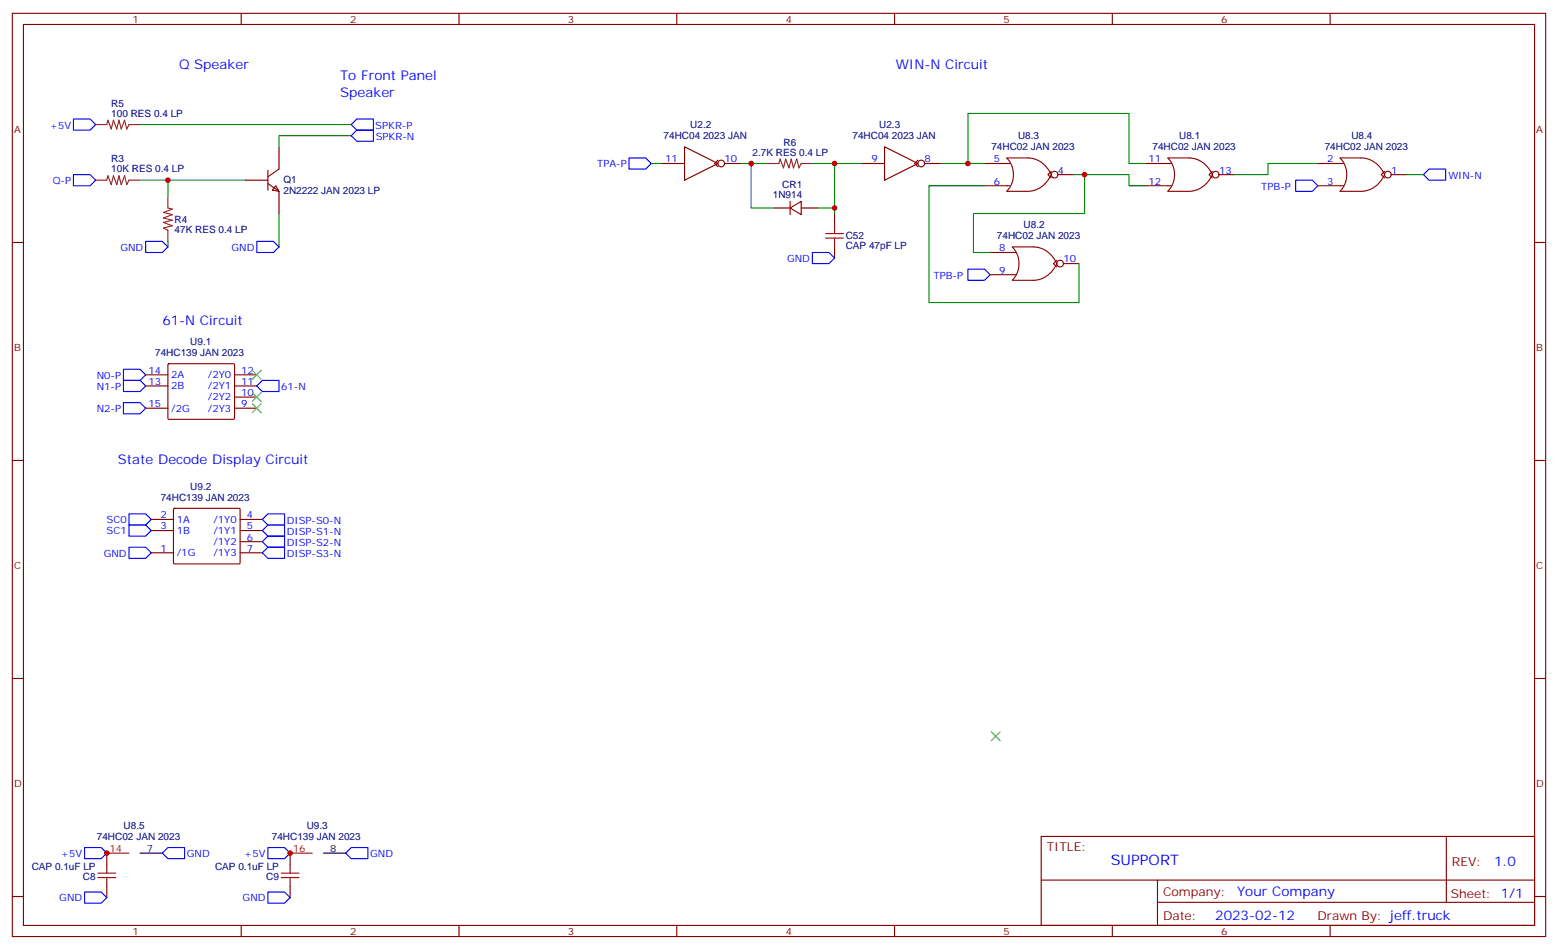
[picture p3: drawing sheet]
<svg xmlns="http://www.w3.org/2000/svg" width="495mm" height="301mm" viewBox="0 0 495 301" stroke-linecap="round" stroke-linejoin="round" font-family="sans-serif">
<g fill="none" stroke="#870000" stroke-width=".35">
<path d="M3.9 4.2h486.8v292.8h-486.8zM7.4 7.8h479.8v285.7h-479.8zM76.6 4.2v3.6M145.7 4.2v3.6M214.9 4.2v3.6M284 4.2v3.6M353.2 4.2v3.6M422.3 4.2v3.6M3.9 76.9h3.5M487.2 76.9h3.5M3.9 146h3.5M487.2 146h3.5"/>
<path d="M3.9 215.2h3.5M487.2 215.2h3.5M330.6 265.3h156.6v28.2h-156.6zM330.6 279.1h156.5M367.5 279.1v14.1M459.2 265.3v20.9M3.9 284.3h3.5M76.6 293.5v3.5M145.7 293.5v3.5M214.9 293.5v3.5M284 293.5v3.5M353.2 293.5v3.5"/>
<path d="M367.5 286.2h119.6M422.3 293.5v3.5M487.2 284.3h3.5"/>
</g>
<path d="M44.5 39.5h67M44.5 57.1h33.5M53.3 57.1v5.3M111.5 43h-22.9v3.6M53.3 76.6v1.7M88.6 67.7v10.6" fill="none" stroke="#008700" stroke-width=".35"/>
<path d="M30.4 39.5h3.5l.4-1.4 1 2.8 .7-2.8 1.1 2.8 .7-2.8 .7 2.8 1-2.8 .8 2.8 .7-1.4h3.5M30.4 57.1h3.5l.4-1.4 1 2.9 .7-2.9 1.1 2.9 .7-2.9 .7 2.9 1-2.9 .8 2.9 .7-1.5h3.5M53.3 62.4v3.6l1.4 .3-2.8 1.1 2.8 .7-2.8 1 2.8 .7-2.8 .8 2.8 1-2.8 .7 1.4 .7v3.6" fill="none" stroke="#8c2424" stroke-width=".35"/>
<path d="M23.3 37.7h5.3l1.8 1.8-1.8 1.8h-5.3zM46.2 76.6h5.3l1.8 1.7-1.8 1.8h-5.3zM81.5 76.6h5.3l1.8 1.7-1.8 1.8h-5.3z" fill="none" stroke="#00f" stroke-width=".35"/>
<path d="M87.5 58.9l1.1 1.8-2.1-.4z" fill="#fff" stroke="#870000" stroke-width=".35"/>
<g fill="none" stroke="#870000" stroke-width=".35">
<path d="M78 57.1h7.1M85.1 58.2l3.5 2.5v7M85.1 54v6.3M88.6 46.6v7l-3.5 2.5M312.6 51.9h8.1M312.6 58.9h8.1M319.7 50.1h6.7a8.4 8.4 0 0 1 7.4 5.3 8.4 8.4 0 0 1-7.4 5.3h-6.7a7.6 7.6 0 0 0-.1-10.6M333.8 54.3l-1.1 1.1 1.1 1M335.9 55.4h4.9M363.7 51.9h8.2M363.7 58.9h8.2M370.8 50.1a7.5 7.5 0 0 1 0 10.5"/>
<path d="M370.8 50.1h6.7a8.4 8.4 0 0 1 7.4 5.3 8.4 8.4 0 0 1-7.4 5.3h-6.7M384.9 54.3l-1 1.1 1 1M387 55.4h5M418.4 51.9h8.1M418.4 58.9h8.1M425.5 50.1h6.7a8.4 8.4 0 0 1 7.4 5.3 8.4 8.4 0 0 1-7.4 5.3h-6.7a7.6 7.6 0 0 0 0-10.6M439.6 54.3l-1.1 1.1 1.1 1M441.7 55.4h5M245.6 66h5.3M250.9 66l3.5-2.1v4.2zM250.9 63.9v4.2M254.4 66h5.3"/>
<path d="M265 67.7v3.6M265 78.3v3.5M321.4 78.3h6.7a8.4 8.4 0 0 1 7.4 5.3 8.4 8.4 0 0 1-7.4 5.3h-6.7a7.6 7.6 0 0 0 0-10.6zM314.4 80.1h8.1M314.4 87.1h8.1M335.5 82.5l-1 1.1 1 1.1M337.6 83.6h5M46.2 118.9h7.1M53.4 115.5l.3-.1h20.6l.2 .3-.1 17.1-.3 .2-20.6-.1-.2-.3zM74.5 118.9h7M46.2 129.5h7.1M46.2 122.4h7.1"/>
<path d="M74.5 129.5h7M74.5 122.4h7M74.5 125.9h7M48 164.7h7.1M48 175.3h7.1M48 168.3h7.1M55.1 161.4l.3-.2 20.7 .1 .1 .3v17.1l-.3 .2-20.7-.1-.1-.3zM76.2 164.7h7.1M76.2 175.3h7.1M76.2 168.3h7.1M76.2 171.8h7.1M33.9 270.6v3.5"/>
<path d="M92.1 270.6v3.5M33.9 281.2v3.5M92.1 281.2v3.5"/>
<circle cx="334.8" cy="55.4" r="1.06"/>
<circle cx="386" cy="55.4" r="1.06"/>
<circle cx="440.7" cy="55.4" r="1.06"/>
<circle cx="336.6" cy="83.6" r="1.06"/>
</g>
<g fill="none" stroke="#00f" stroke-width=".35">
<path d="M113.3 37.7h5.3v3.6h-5.3l-1.8-1.8zM23.3 55.4h5.3l1.8 1.7-1.8 1.8h-5.3zM113.3 41.3h5.3v3.5h-5.3l-1.8-1.8zM199.7 50.1h5.3l1.8 1.8-1.8 1.7h-5.3zM411.4 57.1h5.3l1.7 1.8-1.7 1.8h-5.3zM451.9 55.4l1.8-1.8h5.3v3.5h-5.3zM257.9 80.1h5.3l1.8 1.7-1.8 1.8h-5.3zM307.3 85.4h5.3l1.8 1.7-1.8 1.8h-5.3zM39.2 117.1h5.3l1.7 1.8-1.7 1.7h-5.3zM39.2 120.6h5.3l1.7 1.8-1.7 1.8h-5.3zM39.2 127.7h5.3l1.7 1.8-1.7 1.7h-5.3zM81.5 122.4l1.8-1.8h5.3v3.6h-5.3z"/>
<path d="M41 173.6h5.2l1.8 1.7-1.8 1.8h-5.2zM41 166.5h5.2l1.8 1.8-1.8 1.7h-5.2zM41 163h5.2l1.8 1.7-1.8 1.8h-5.2zM83.3 168.3l1.8-1.8h5.2v3.5h-5.2zM83.3 171.8l1.8-1.8h5.2v3.6h-5.2zM83.3 175.3l1.8-1.7h5.2v3.5h-5.2zM85.1 163h5.2v3.5h-5.2l-1.8-1.8zM26.8 268.8h5.3l1.8 1.8-1.8 1.7h-5.3zM51.5 270.6l1.8-1.8h5.3v3.5h-5.3zM85.1 268.8h5.2l1.8 1.8-1.8 1.7h-5.2zM109.7 270.6l1.8-1.8h5.3v3.5h-5.3zM26.8 282.9h5.3l1.8 1.8-1.8 1.8h-5.3z"/>
<path d="M85.1 282.9h5.2l1.8 1.8-1.8 1.8h-5.2z"/>
</g>
<path d="M243.8 51.9h3.5l.4-1.5 1 2.9 .7-2.9 1.1 2.9 .7-2.9 .7 2.9 1.1-2.9 .7 2.9 .7-1.4h3.5" fill="none" stroke="#8c2424" stroke-width=".35"/>
<path d="M262.1 75.5h5.7M262.1 74.1h5.7M265 71.3v2.8M265 75.5v2.8M31.1 276.9h5.6M31.1 278.3h5.6M33.9 274.1v2.8M33.9 278.3v2.9M89.3 276.9h5.6M89.3 278.3h5.6M92.1 274.1v2.8M92.1 278.3v2.9" fill="none" stroke="#a10000" stroke-width=".35"/>
<g fill="none" stroke="#008700" stroke-width=".35">
<path d="M206.8 51.9h3.5M235 51.9h8.8M238.5 51.9v14.1h7.1M257.9 51.9h7.1v15.8M265 51.9h8.8M298.5 51.9h14.1M307.3 51.9v-15.9h51.2v15.9h5.2M312.6 58.9h-17.6v37.1h47.6v-12.4M340.8 55.4h17.7v3.5h5.2M344.3 55.4v12.3h-35.2v12.4h5.3M418.4 51.9h-15.8v3.5h-10.6M446.7 55.4h5.2"/>
<path d="M259.7 66h5.3"/>
</g>
<path d="M44.5 270.6h7M102.7 270.6h7" fill="none" stroke="#000" stroke-width=".35"/>
<path d="M33.9 270.6h7.1M92.1 270.6h7.1" fill="none" stroke="#f00" stroke-width=".35"/>
<path d="M80.1 117.5l2.8 2.8M82.9 117.5l-2.8 2.8M80.1 124.5l2.8 2.9M80.1 128.1l2.8 2.8M82.9 124.5l-2.8 2.9M82.9 128.1l-2.8 2.8M314.7 232.1l2.8 2.9M317.5 232.1l-2.8 2.9" fill="none" stroke="#3c3" stroke-width=".35"/>
<g fill="#c00">
<circle cx="53.3" cy="57.1" r=".88"/>
<circle cx="238.5" cy="51.9" r=".88"/>
<circle cx="265" cy="51.9" r=".88"/>
<circle cx="33.9" cy="270.6" r=".88"/>
<circle cx="307.3" cy="51.9" r=".88"/>
<circle cx="265" cy="66" r=".88"/>
<circle cx="92.1" cy="270.6" r=".88"/>
<circle cx="344.3" cy="55.4" r=".88"/>
</g>
<g fill="none" stroke="#870000" stroke-width=".35">
<path d="M210.3 51.9h7M217.3 46.6l10.6 5.3-10.6 5.2zM227.9 50.8l-1 1.1 1 1M230 51.9h5M273.8 51.9h7M280.8 46.6l10.6 5.3-10.6 5.2zM291.4 50.8l-1 1.1 1 1M293.5 51.9h5"/>
<circle cx="229" cy="51.9" r="1.06"/>
<circle cx="292.5" cy="51.9" r="1.06"/>
</g>
<text font-size="4.6" fill="#00f" x="352.7" y="274.3">SUPPORT</text>
<g font-size="4.2" fill="#00f">
<text x="56.8" y="21.9">Q Speaker</text>
<text x="284.4" y="21.9">WIN-N Circuit</text>
<text x="108" y="25.4">To Front Panel</text>
<text x="108" y="30.7">Speaker</text>
<text x="51.5" y="103">61-N Circuit</text>
<text x="37.4" y="147.1">State Decode Display Circuit</text>
<text x="474.4" y="274.5">1.0</text>
<text x="392.8" y="284.1">Your Company</text>
<text x="385.8" y="291.9">2023-02-12</text>
</g>
<g font-size="3.9" fill="#800">
<text x="332.4" y="269.9">TITLE:</text>
<text x="461" y="274.5">REV:</text>
<text x="369.3" y="284.1">Company:</text>
<text x="460.6" y="284.7">Sheet: 1/1</text>
<text x="369.3" y="291.7">Date:</text>
<text x="418.3" y="291.8">Drawn By: jeff.truck</text>
</g>
<g font-size="3.2" fill="#800">
<text x="42" y="7.2">1</text>
<text x="111.2" y="7.2">2</text>
<text x="180.3" y="7.2">3</text>
<text x="249.4" y="7.2">4</text>
<text x="318.6" y="7.2">5</text>
<text x="387.7" y="7.2">6</text>
<text x="4.4" y="42.3">A</text>
<text x="487.8" y="42.3">A</text>
<text x="4.4" y="111.5">B</text>
<text x="487.8" y="111.5">B</text>
<text x="4.4" y="180.6">C</text>
<text x="487.8" y="180.6">C</text>
<text x="4.4" y="249.8">D</text>
<text x="487.8" y="249.8">D</text>
<text x="42" y="296.5">1</text>
<text x="111.2" y="296.5">2</text>
<text x="180.3" y="296.5">3</text>
<text x="249.4" y="296.5">4</text>
<text x="318.6" y="296.5">5</text>
<text x="387.7" y="296.5">6</text>
</g>
<g font-size="3.2" fill="#000080">
<text x="35.3" y="33.9">R5</text>
<text x="35.3" y="37">100 RES 0.4 LP</text>
<text x="219.2" y="40.7">U2.2</text>
<text x="279.1" y="40.7">U2.3</text>
<text x="210.7" y="44.2">74HC04 2023 JAN</text>
<text x="248.8" y="46.2">R6</text>
<text x="270.7" y="44.2">74HC04 2023 JAN</text>
<text x="314.7" y="47.7">74HC02 JAN 2023</text>
<text x="323.2" y="44.1">U8.3</text>
<text x="365.9" y="47.7">74HC02 JAN 2023</text>
<text x="374.4" y="44.1">U8.1</text>
<text x="420.6" y="47.7">74HC02 JAN 2023</text>
<text x="429.1" y="44.1">U8.4</text>
<text x="35.3" y="51.5">R3</text>
<text x="238.9" y="49.5">2.7K RES 0.4 LP</text>
<text x="35.3" y="54.7">10K RES 0.4 LP</text>
<text x="90" y="58.1">Q1</text>
<text x="248.4" y="59.6">CR1</text>
<text x="90" y="61.5">2N2222 JAN 2023 LP</text>
<text x="245.4" y="62.8">1N914</text>
<text x="55.4" y="70.6">R4</text>
<text x="55.4" y="73.8">47K RES 0.4 LP</text>
<text x="268.5" y="75.8">C52</text>
<text x="316.5" y="75.9">74HC02 JAN 2023</text>
<text x="325" y="72.3">U8.2</text>
<text x="268.5" y="79">CAP 47pF LP</text>
<text x="49.3" y="113">74HC139 JAN 2023</text>
<text x="60.4" y="109.4">U9.1</text>
<text x="60.4" y="155.3">U9.2</text>
<text x="51" y="158.8">74HC139 JAN 2023</text>
<text x="39.2" y="262.8">U8.5</text>
<text x="97.4" y="262.8">U9.3</text>
<text x="30.8" y="266.5">74HC02 JAN 2023</text>
<text x="86.3" y="266.4">74HC139 JAN 2023</text>
<text x="10.1" y="275.9">CAP 0.1uF LP</text>
<text x="68.3" y="275.9">CAP 0.1uF LP</text>
<text x="26.3" y="279">C8</text>
<text x="84.5" y="279">C9</text>
</g>
<g font-size="3.2" fill="#00f">
<text x="15.8" y="40.9">+5V</text>
<text x="119.1" y="40.9">SPKR-P</text>
<text x="119.3" y="44.5">SPKR-N</text>
<text x="189.6" y="53.1">TPA-P</text>
<text x="211.2" y="51.5">11</text>
<text x="230" y="51.5">10</text>
<text x="276.7" y="51.5">9</text>
<text x="293.5" y="51.5">8</text>
<text x="315.5" y="51.5">5</text>
<text x="364.7" y="51.5">11</text>
<text x="421.4" y="51.5">2</text>
<text x="16.8" y="58.3">Q-P</text>
<text x="315.5" y="58.6">6</text>
<text x="335.9" y="55">4</text>
<text x="364.7" y="58.6">12</text>
<text x="387" y="55">13</text>
<text x="421.4" y="58.6">3</text>
<text x="441.7" y="55">1</text>
<text x="459.9" y="56.7">WIN-N</text>
<text x="400.5" y="60.2">TPB-P</text>
<text x="38.2" y="79.6">GND</text>
<text x="73.5" y="79.6">GND</text>
<text x="249.9" y="83.1">GND</text>
<text x="317.3" y="79.7">8</text>
<text x="337.6" y="83.3">10</text>
<text x="296.4" y="88.5">TPB-P</text>
<text x="317.3" y="86.8">9</text>
<text x="47.2" y="118.5">14</text>
<text x="54.4" y="119.9">2A</text>
<text x="66" y="119.9">/2Y0</text>
<text x="76.6" y="118.5">12</text>
<text x="30.7" y="120.2">N0-P</text>
<text x="30.7" y="123.7">N1-P</text>
<text x="47.2" y="122.1">13</text>
<text x="54.4" y="123.5">2B</text>
<text x="66" y="123.5">/2Y1</text>
<text x="76.6" y="122.1">11</text>
<text x="76.6" y="125.6">10</text>
<text x="89.3" y="123.8">61-N</text>
<text x="30.7" y="130.8">N2-P</text>
<text x="47.2" y="129.1">15</text>
<text x="54.4" y="130.5">/2G</text>
<text x="66" y="127">/2Y2</text>
<text x="66" y="130.5">/2Y3</text>
<text x="76.6" y="129.1">9</text>
<text x="33.9" y="166">SC0</text>
<text x="50.9" y="164.4">2</text>
<text x="50.9" y="167.9">3</text>
<text x="56.1" y="165.8">1A</text>
<text x="67.8" y="165.8">/1Y0</text>
<text x="78.4" y="164.4">4</text>
<text x="78.4" y="167.9">5</text>
<text x="91.1" y="166.2">DISP-S0-N</text>
<text x="33.9" y="169.5">SC1</text>
<text x="56.1" y="169.3">1B</text>
<text x="67.8" y="169.3">/1Y1</text>
<text x="67.8" y="172.9">/1Y2</text>
<text x="78.4" y="171.4">6</text>
<text x="91.1" y="169.7">DISP-S1-N</text>
<text x="91.1" y="173.2">DISP-S2-N</text>
<text x="32.9" y="176.5">GND</text>
<text x="50.9" y="175">1</text>
<text x="56.1" y="176.4">/1G</text>
<text x="67.8" y="176.4">/1Y3</text>
<text x="78.4" y="175">7</text>
<text x="91.1" y="176.8">DISP-S3-N</text>
<text x="19.4" y="271.7">+5V</text>
<text x="59.3" y="271.8">GND</text>
<text x="77.6" y="271.7">+5V</text>
<text x="117.5" y="271.8">GND</text>
<text x="18.8" y="285.9">GND</text>
<text x="77" y="285.9">GND</text>
</g>
<g font-size="3.2" fill="#f00">
<text x="34.8" y="270.2">14</text>
<text x="93" y="270.2">16</text>
</g>
<g font-size="3.2">
<text x="46.6" y="270.2">7</text>
<text x="104.8" y="270.2">8</text>
</g>
</svg>
